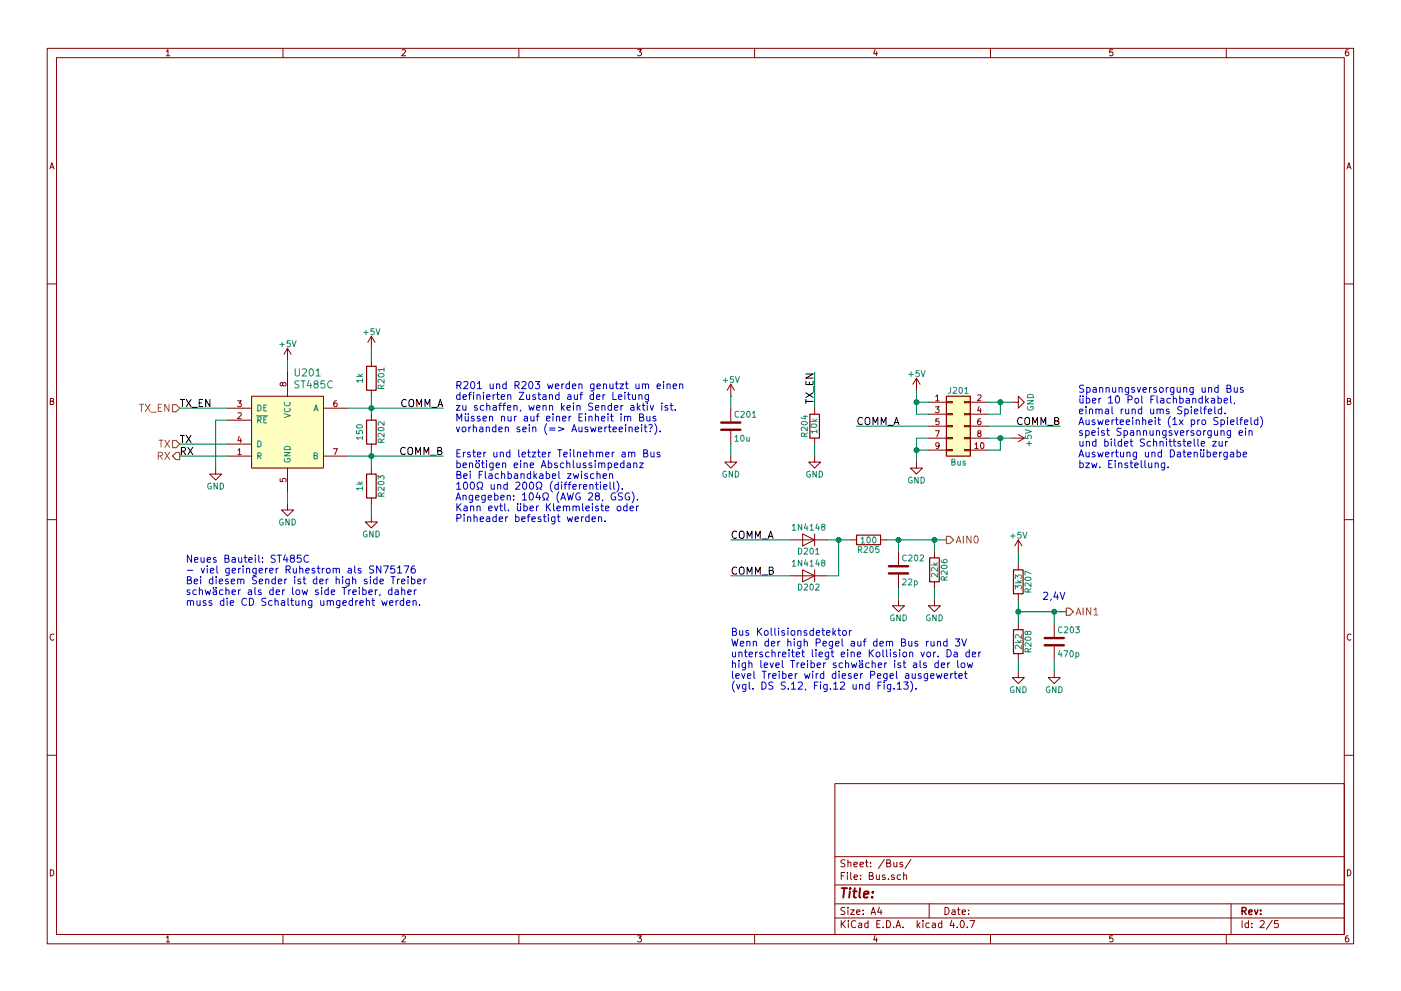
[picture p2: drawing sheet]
EESchema Schematic File Version 2
LIBS:power
LIBS:device
LIBS:transistors
LIBS:conn
LIBS:linear
LIBS:regul
LIBS:74xx
LIBS:cmos4000
LIBS:adc-dac
LIBS:memory
LIBS:xilinx
LIBS:microcontrollers
LIBS:dsp
LIBS:microchip
LIBS:analog_switches
LIBS:motorola
LIBS:texas
LIBS:intel
LIBS:audio
LIBS:interface
LIBS:digital-audio
LIBS:philips
LIBS:display
LIBS:cypress
LIBS:siliconi
LIBS:opto
LIBS:atmel
LIBS:contrib
LIBS:valves
LIBS:ledbox-newsymbols
LIBS:switches
LIBS:ledbox-cache
EELAYER 25 0
EELAYER END
$Descr A4 11693 8268
encoding utf-8
Sheet 2 5
Title ""
Date ""
Rev ""
Comp ""
Comment1 ""
Comment2 ""
Comment3 ""
Comment4 ""
$EndDescr
Text Label 6100 4500 0    60   ~ 0
COMM_A
Text Label 6100 4800 0    60   ~ 0
COMM_B
$Comp
L D D201
U 1 1
P 6750 4500
F 0 "D201" H 6750 4600 50  0000 C CNN
F 1 "1N4148" H 6750 4400 50  0000 C CNN
F 2 "Diodes_SMD:D_SOD-123" H 6750 4500 50  0001 C CNN
F 3 "" H 6750 4500 50  0001 C CNN
	1    6750 4500
	-1   0    0    1   
$EndComp
$Comp
L D D202
U 1 1
P 6750 4800
F 0 "D202" H 6750 4900 50  0000 C CNN
F 1 "1N4148" H 6750 4700 50  0000 C CNN
F 2 "Diodes_SMD:D_SOD-123" H 6750 4800 50  0001 C CNN
F 3 "" H 6750 4800 50  0001 C CNN
	1    6750 4800
	-1   0    0    1   
$EndComp
$Comp
L R R205
U 1 1
P 7250 4500
F 0 "R205" V 7330 4500 50  0000 C CNN
F 1 "100" V 7250 4500 50  0000 C CNN
F 2 "Resistors_SMD:R_0805" V 7180 4500 50  0001 C CNN
F 3 "" H 7250 4500 50  0001 C CNN
	1    7250 4500
	0    1    1    0   
$EndComp
$Comp
L C C202
U 1 1
P 7500 4750
F 0 "C202" H 7525 4850 50  0000 L CNN
F 1 "22p" H 7525 4650 50  0000 L CNN
F 2 "Capacitors_SMD:C_0805" H 7538 4600 50  0001 C CNN
F 3 "" H 7500 4750 50  0001 C CNN
	1    7500 4750
	1    0    0    -1  
$EndComp
$Comp
L R R206
U 1 1
P 7800 4750
F 0 "R206" V 7880 4750 50  0000 C CNN
F 1 "22k" V 7800 4750 50  0000 C CNN
F 2 "Resistors_SMD:R_0805" V 7730 4750 50  0001 C CNN
F 3 "" H 7800 4750 50  0001 C CNN
	1    7800 4750
	1    0    0    -1  
$EndComp
Text Notes 6100 5750 0    60   ~ 0
Bus Kollisionsdetektor\nWenn der high Pegel auf dem Bus rund 3V \nunterschreitet liegt eine Kollision vor. Da der \nhigh level Treiber schwächer ist als der low \nlevel Treiber wird dieser Pegel ausgewertet \n(vgl. DS S.12, Fig.12 und Fig.13).
$Comp
L +5V #PWR01
U 1 1
P 8500 4600
F 0 "#PWR01" H 8500 4450 50  0001 C CNN
F 1 "+5V" H 8500 4740 50  0000 C CNN
F 2 "" H 8500 4600 50  0001 C CNN
F 3 "" H 8500 4600 50  0001 C CNN
	1    8500 4600
	1    0    0    -1  
$EndComp
$Comp
L GND #PWR02
U 1 1
P 8500 5600
F 0 "#PWR02" H 8500 5350 50  0001 C CNN
F 1 "GND" H 8500 5450 50  0000 C CNN
F 2 "" H 8500 5600 50  0001 C CNN
F 3 "" H 8500 5600 50  0001 C CNN
	1    8500 5600
	1    0    0    -1  
$EndComp
$Comp
L R R208
U 1 1
P 8500 5350
F 0 "R208" V 8580 5350 50  0000 C CNN
F 1 "2k2" V 8500 5350 50  0000 C CNN
F 2 "Resistors_SMD:R_0805" V 8430 5350 50  0001 C CNN
F 3 "" H 8500 5350 50  0001 C CNN
	1    8500 5350
	1    0    0    -1  
$EndComp
$Comp
L R R207
U 1 1
P 8500 4850
F 0 "R207" V 8580 4850 50  0000 C CNN
F 1 "3k3" V 8500 4850 50  0000 C CNN
F 2 "Resistors_SMD:R_0805" V 8430 4850 50  0001 C CNN
F 3 "" H 8500 4850 50  0001 C CNN
	1    8500 4850
	1    0    0    -1  
$EndComp
Text Notes 8700 5000 0    60   ~ 0
2,4V
$Comp
L C C203
U 1 1
P 8800 5350
F 0 "C203" H 8825 5450 50  0000 L CNN
F 1 "470p" H 8825 5250 50  0000 L CNN
F 2 "Capacitors_SMD:C_0805" H 8838 5200 50  0001 C CNN
F 3 "" H 8800 5350 50  0001 C CNN
	1    8800 5350
	1    0    0    -1  
$EndComp
$Comp
L GND #PWR03
U 1 1
P 8800 5600
F 0 "#PWR03" H 8800 5350 50  0001 C CNN
F 1 "GND" H 8800 5450 50  0000 C CNN
F 2 "" H 8800 5600 50  0001 C CNN
F 3 "" H 8800 5600 50  0001 C CNN
	1    8800 5600
	1    0    0    -1  
$EndComp
$Comp
L GND #PWR04
U 1 1
P 7500 5000
F 0 "#PWR04" H 7500 4750 50  0001 C CNN
F 1 "GND" H 7500 4850 50  0000 C CNN
F 2 "" H 7500 5000 50  0001 C CNN
F 3 "" H 7500 5000 50  0001 C CNN
	1    7500 5000
	1    0    0    -1  
$EndComp
$Comp
L GND #PWR05
U 1 1
P 7800 5000
F 0 "#PWR05" H 7800 4750 50  0001 C CNN
F 1 "GND" H 7800 4850 50  0000 C CNN
F 2 "" H 7800 5000 50  0001 C CNN
F 3 "" H 7800 5000 50  0001 C CNN
	1    7800 5000
	1    0    0    -1  
$EndComp
Wire Wire Line
	6100 4800 6600 4800
Wire Wire Line
	6600 4500 6100 4500
Wire Wire Line
	6900 4800 7000 4800
Wire Wire Line
	7000 4800 7000 4500
Wire Wire Line
	6900 4500 7100 4500
Wire Wire Line
	8500 5100 8900 5100
Wire Wire Line
	8500 5000 8500 5200
Connection ~ 8500 5100
Wire Wire Line
	8500 5600 8500 5500
Wire Wire Line
	8500 4700 8500 4600
Wire Wire Line
	8800 5600 8800 5500
Wire Wire Line
	8800 5200 8800 5100
Wire Wire Line
	7400 4500 7900 4500
Connection ~ 7000 4500
Wire Wire Line
	7800 5000 7800 4900
Wire Wire Line
	7500 5000 7500 4900
Wire Wire Line
	7500 4600 7500 4500
Connection ~ 7500 4500
Wire Wire Line
	7800 4500 7800 4600
$Comp
L SN75176B U201
U 1 1
P 2400 3600
F 0 "U201" H 2450 4100 60  0000 L CNN
F 1 "ST485C" H 2450 4000 60  0000 L CNN
F 2 "Housings_SOIC:SOIC-8_3.9x4.9mm_Pitch1.27mm" H 2450 4200 60  0001 L CNN
F 3 "http://www.st.com/content/ccc/resource/technical/document/datasheet/4b/81/a8/cd/8a/72/47/82/CD00002183.pdf/files/CD00002183.pdf/jcr:content/translations/en.CD00002183.pdf" H 2450 4300 60  0001 L CNN
F 4 "Yes" H 2400 3600 60  0001 C CNN "Populate"
	1    2400 3600
	1    0    0    -1  
$EndComp
$Comp
L GND #PWR06
U 1 1
P 2400 4200
F 0 "#PWR06" H 2400 3950 50  0001 C CNN
F 1 "GND" H 2400 4050 50  0000 C CNN
F 2 "" H 2400 4200 50  0001 C CNN
F 3 "" H 2400 4200 50  0001 C CNN
	1    2400 4200
	1    0    0    -1  
$EndComp
$Comp
L +5V #PWR07
U 1 1
P 2400 3000
F 0 "#PWR07" H 2400 2850 50  0001 C CNN
F 1 "+5V" H 2400 3140 50  0000 C CNN
F 2 "" H 2400 3000 50  0001 C CNN
F 3 "" H 2400 3000 50  0001 C CNN
	1    2400 3000
	1    0    0    -1  
$EndComp
Text Label 1500 3800 0    60   ~ 0
RX
Text Label 1500 3700 0    60   ~ 0
TX
Text Label 6800 3100 3    60   ~ 0
TX_EN
Text Label 1500 3400 0    60   ~ 0
TX_EN
$Comp
L R R202
U 1 1
P 3100 3600
F 0 "R202" V 3180 3600 50  0000 C CNN
F 1 "150" V 3000 3600 50  0000 C CNN
F 2 "Resistors_THT:R_Axial_DIN0207_L6.3mm_D2.5mm_P7.62mm_Horizontal" V 3030 3600 50  0001 C CNN
F 3 "" H 3100 3600 50  0001 C CNN
F 4 "Prototype" V 3100 3600 60  0001 C CNN "Populate"
	1    3100 3600
	1    0    0    -1  
$EndComp
Text Label 3700 3400 2    60   ~ 0
COMM_A
Text Label 3700 3800 2    60   ~ 0
COMM_B
Text Notes 3800 4350 0    60   ~ 0
Erster und letzter Teilnehmer am Bus \nbenötigen eine Abschlussimpedanz\nBei Flachbandkabel zwischen \n100Ω und 200Ω (differentiell).\nAngegeben: 104Ω (AWG 28, GSG).\nKann evtl. über Klemmleiste oder\nPinheader befestigt werden.
$Comp
L R R204
U 1 1
P 6800 3550
F 0 "R204" V 6880 3550 50  0000 C CNN
F 1 "10k" V 6800 3550 50  0000 C CNN
F 2 "Resistors_SMD:R_0805" V 6730 3550 50  0001 C CNN
F 3 "" H 6800 3550 50  0001 C CNN
	1    6800 3550
	-1   0    0    1   
$EndComp
$Comp
L GND #PWR08
U 1 1
P 6800 3800
F 0 "#PWR08" H 6800 3550 50  0001 C CNN
F 1 "GND" H 6800 3650 50  0000 C CNN
F 2 "" H 6800 3800 50  0001 C CNN
F 3 "" H 6800 3800 50  0001 C CNN
	1    6800 3800
	1    0    0    -1  
$EndComp
$Comp
L R R201
U 1 1
P 3100 3150
F 0 "R201" V 3180 3150 50  0000 C CNN
F 1 "1k" V 3000 3150 50  0000 C CNN
F 2 "Resistors_SMD:R_0805" V 3030 3150 50  0001 C CNN
F 3 "" H 3100 3150 50  0001 C CNN
F 4 "Prototype" V 3100 3150 60  0001 C CNN "Populate"
	1    3100 3150
	1    0    0    -1  
$EndComp
$Comp
L R R203
U 1 1
P 3100 4050
F 0 "R203" V 3180 4050 50  0000 C CNN
F 1 "1k" V 3000 4050 50  0000 C CNN
F 2 "Resistors_SMD:R_0805" V 3030 4050 50  0001 C CNN
F 3 "" H 3100 4050 50  0001 C CNN
F 4 "Prototype" V 3100 4050 60  0001 C CNN "Populate"
	1    3100 4050
	1    0    0    -1  
$EndComp
$Comp
L +5V #PWR09
U 1 1
P 3100 2900
F 0 "#PWR09" H 3100 2750 50  0001 C CNN
F 1 "+5V" H 3100 3040 50  0000 C CNN
F 2 "" H 3100 2900 50  0001 C CNN
F 3 "" H 3100 2900 50  0001 C CNN
	1    3100 2900
	1    0    0    -1  
$EndComp
$Comp
L GND #PWR010
U 1 1
P 3100 4300
F 0 "#PWR010" H 3100 4050 50  0001 C CNN
F 1 "GND" H 3100 4150 50  0000 C CNN
F 2 "" H 3100 4300 50  0001 C CNN
F 3 "" H 3100 4300 50  0001 C CNN
	1    3100 4300
	1    0    0    -1  
$EndComp
Text Notes 3800 3600 0    60   ~ 0
R201 und R203 werden genutzt um einen \ndefinierten Zustand auf der Leitung \nzu schaffen, wenn kein Sender aktiv ist.\nMüssen nur auf einer Einheit im Bus \nvorhanden sein (=> Auswerteeineit?).
Text Notes 1550 5050 0    60   ~ 0
Neues Bauteil: ST485C \n- viel geringerer Ruhestrom als SN75176 \nBei diesem Sender ist der high side Treiber \nschwächer als der low side Treiber, daher \nmuss die CD Schaltung umgedreht werden.\n
Wire Wire Line
	2400 4200 2400 4100
Wire Wire Line
	2400 3000 2400 3100
Wire Wire Line
	1900 3700 1500 3700
Wire Wire Line
	1500 3800 1900 3800
Wire Wire Line
	1800 3500 1900 3500
Wire Wire Line
	1500 3400 1900 3400
Wire Wire Line
	2900 3400 3700 3400
Wire Wire Line
	3100 3300 3100 3450
Wire Wire Line
	2900 3800 3700 3800
Wire Wire Line
	3100 3750 3100 3900
Connection ~ 3100 3800
Connection ~ 3100 3400
Wire Wire Line
	6800 3800 6800 3700
Wire Wire Line
	3100 4300 3100 4200
Wire Wire Line
	3100 3000 3100 2900
Wire Wire Line
	6800 3100 6800 3400
$Comp
L Conn_02x05_Odd_Even J201
U 1 1
P 7950 3550
F 0 "J201" H 8000 3850 50  0000 C CNN
F 1 "Bus" H 8000 3250 50  0000 C CNN
F 2 "Pin_Headers:Pin_Header_Straight_2x05" H 7950 3550 50  0001 C CNN
F 3 "" H 7950 3550 50  0001 C CNN
	1    7950 3550
	1    0    0    -1  
$EndComp
$Comp
L +5V #PWR011
U 1 1
P 8450 3650
F 0 "#PWR011" H 8450 3500 50  0001 C CNN
F 1 "+5V" H 8450 3790 50  0000 C CNN
F 2 "" H 8450 3650 50  0001 C CNN
F 3 "" H 8450 3650 50  0001 C CNN
	1    8450 3650
	0    1    1    0   
$EndComp
$Comp
L GND #PWR012
U 1 1
P 8450 3350
F 0 "#PWR012" H 8450 3100 50  0001 C CNN
F 1 "GND" H 8450 3200 50  0000 C CNN
F 2 "" H 8450 3350 50  0001 C CNN
F 3 "" H 8450 3350 50  0001 C CNN
	1    8450 3350
	0    -1   -1   0   
$EndComp
$Comp
L GND #PWR013
U 1 1
P 7650 3850
F 0 "#PWR013" H 7650 3600 50  0001 C CNN
F 1 "GND" H 7650 3700 50  0000 C CNN
F 2 "" H 7650 3850 50  0001 C CNN
F 3 "" H 7650 3850 50  0001 C CNN
	1    7650 3850
	1    0    0    -1  
$EndComp
Text Label 7150 3550 0    60   ~ 0
COMM_A
Text Label 8850 3550 2    60   ~ 0
COMM_B
Text Notes 9000 3900 0    60   ~ 0
Spannungsversorgung und Bus \nüber 10 Pol Flachbandkabel, \neinmal rund ums Spielfeld. \nAuswerteeinheit (1x pro Spielfeld) \nspeist Spannungsversorgung ein \nund bildet Schnittstelle zur \nAuswertung und Datenübergabe\nbzw. Einstellung.
$Comp
L +5V #PWR014
U 1 1
P 7650 3250
F 0 "#PWR014" H 7650 3100 50  0001 C CNN
F 1 "+5V" H 7650 3390 50  0000 C CNN
F 2 "" H 7650 3250 50  0001 C CNN
F 3 "" H 7650 3250 50  0001 C CNN
	1    7650 3250
	1    0    0    -1  
$EndComp
Wire Wire Line
	7750 3350 7650 3350
Wire Wire Line
	7650 3250 7650 3450
Wire Wire Line
	7650 3450 7750 3450
Connection ~ 7650 3350
Wire Wire Line
	8250 3350 8450 3350
Wire Wire Line
	8350 3350 8350 3450
Wire Wire Line
	8350 3450 8250 3450
Wire Wire Line
	8850 3550 8250 3550
Wire Wire Line
	7750 3550 7150 3550
Connection ~ 8350 3350
Wire Wire Line
	8250 3650 8450 3650
Wire Wire Line
	8250 3750 8350 3750
Wire Wire Line
	8350 3750 8350 3650
Connection ~ 8350 3650
Wire Wire Line
	7650 3650 7650 3850
Wire Wire Line
	7650 3650 7750 3650
Wire Wire Line
	7750 3750 7650 3750
Connection ~ 7650 3750
$Comp
L +5V #PWR015
U 1 1
P 6100 3300
F 0 "#PWR015" H 6100 3150 50  0001 C CNN
F 1 "+5V" H 6100 3440 50  0000 C CNN
F 2 "" H 6100 3300 50  0001 C CNN
F 3 "" H 6100 3300 50  0001 C CNN
	1    6100 3300
	1    0    0    -1  
$EndComp
$Comp
L GND #PWR016
U 1 1
P 6100 3800
F 0 "#PWR016" H 6100 3550 50  0001 C CNN
F 1 "GND" H 6100 3650 50  0000 C CNN
F 2 "" H 6100 3800 50  0001 C CNN
F 3 "" H 6100 3800 50  0001 C CNN
	1    6100 3800
	1    0    0    -1  
$EndComp
$Comp
L C C201
U 1 1
P 6100 3550
F 0 "C201" H 6125 3650 50  0000 L CNN
F 1 "10u" H 6125 3450 50  0000 L CNN
F 2 "Capacitors_SMD:C_0805" H 6138 3400 50  0001 C CNN
F 3 "" H 6100 3550 50  0001 C CNN
	1    6100 3550
	1    0    0    -1  
$EndComp
Wire Wire Line
	6100 3700 6100 3800
Wire Wire Line
	6100 3300 6100 3300
Wire Wire Line
	6100 3300 6100 3400
Text HLabel 7900 4500 2    60   Output ~ 0
AIN0
Text HLabel 8900 5100 2    60   Output ~ 0
AIN1
Connection ~ 8800 5100
Connection ~ 7800 4500
Text HLabel 1500 3400 0    60   Input ~ 0
TX_EN
Text HLabel 1500 3700 0    60   Input ~ 0
TX
Text HLabel 1500 3800 0    60   Output ~ 0
RX
$Comp
L GND #PWR017
U 1 1
P 1800 3900
F 0 "#PWR017" H 1800 3650 50  0001 C CNN
F 1 "GND" H 1800 3750 50  0000 C CNN
F 2 "" H 1800 3900 50  0001 C CNN
F 3 "" H 1800 3900 50  0001 C CNN
	1    1800 3900
	1    0    0    -1  
$EndComp
Wire Wire Line
	1800 3900 1800 3500
$EndSCHEMATC
